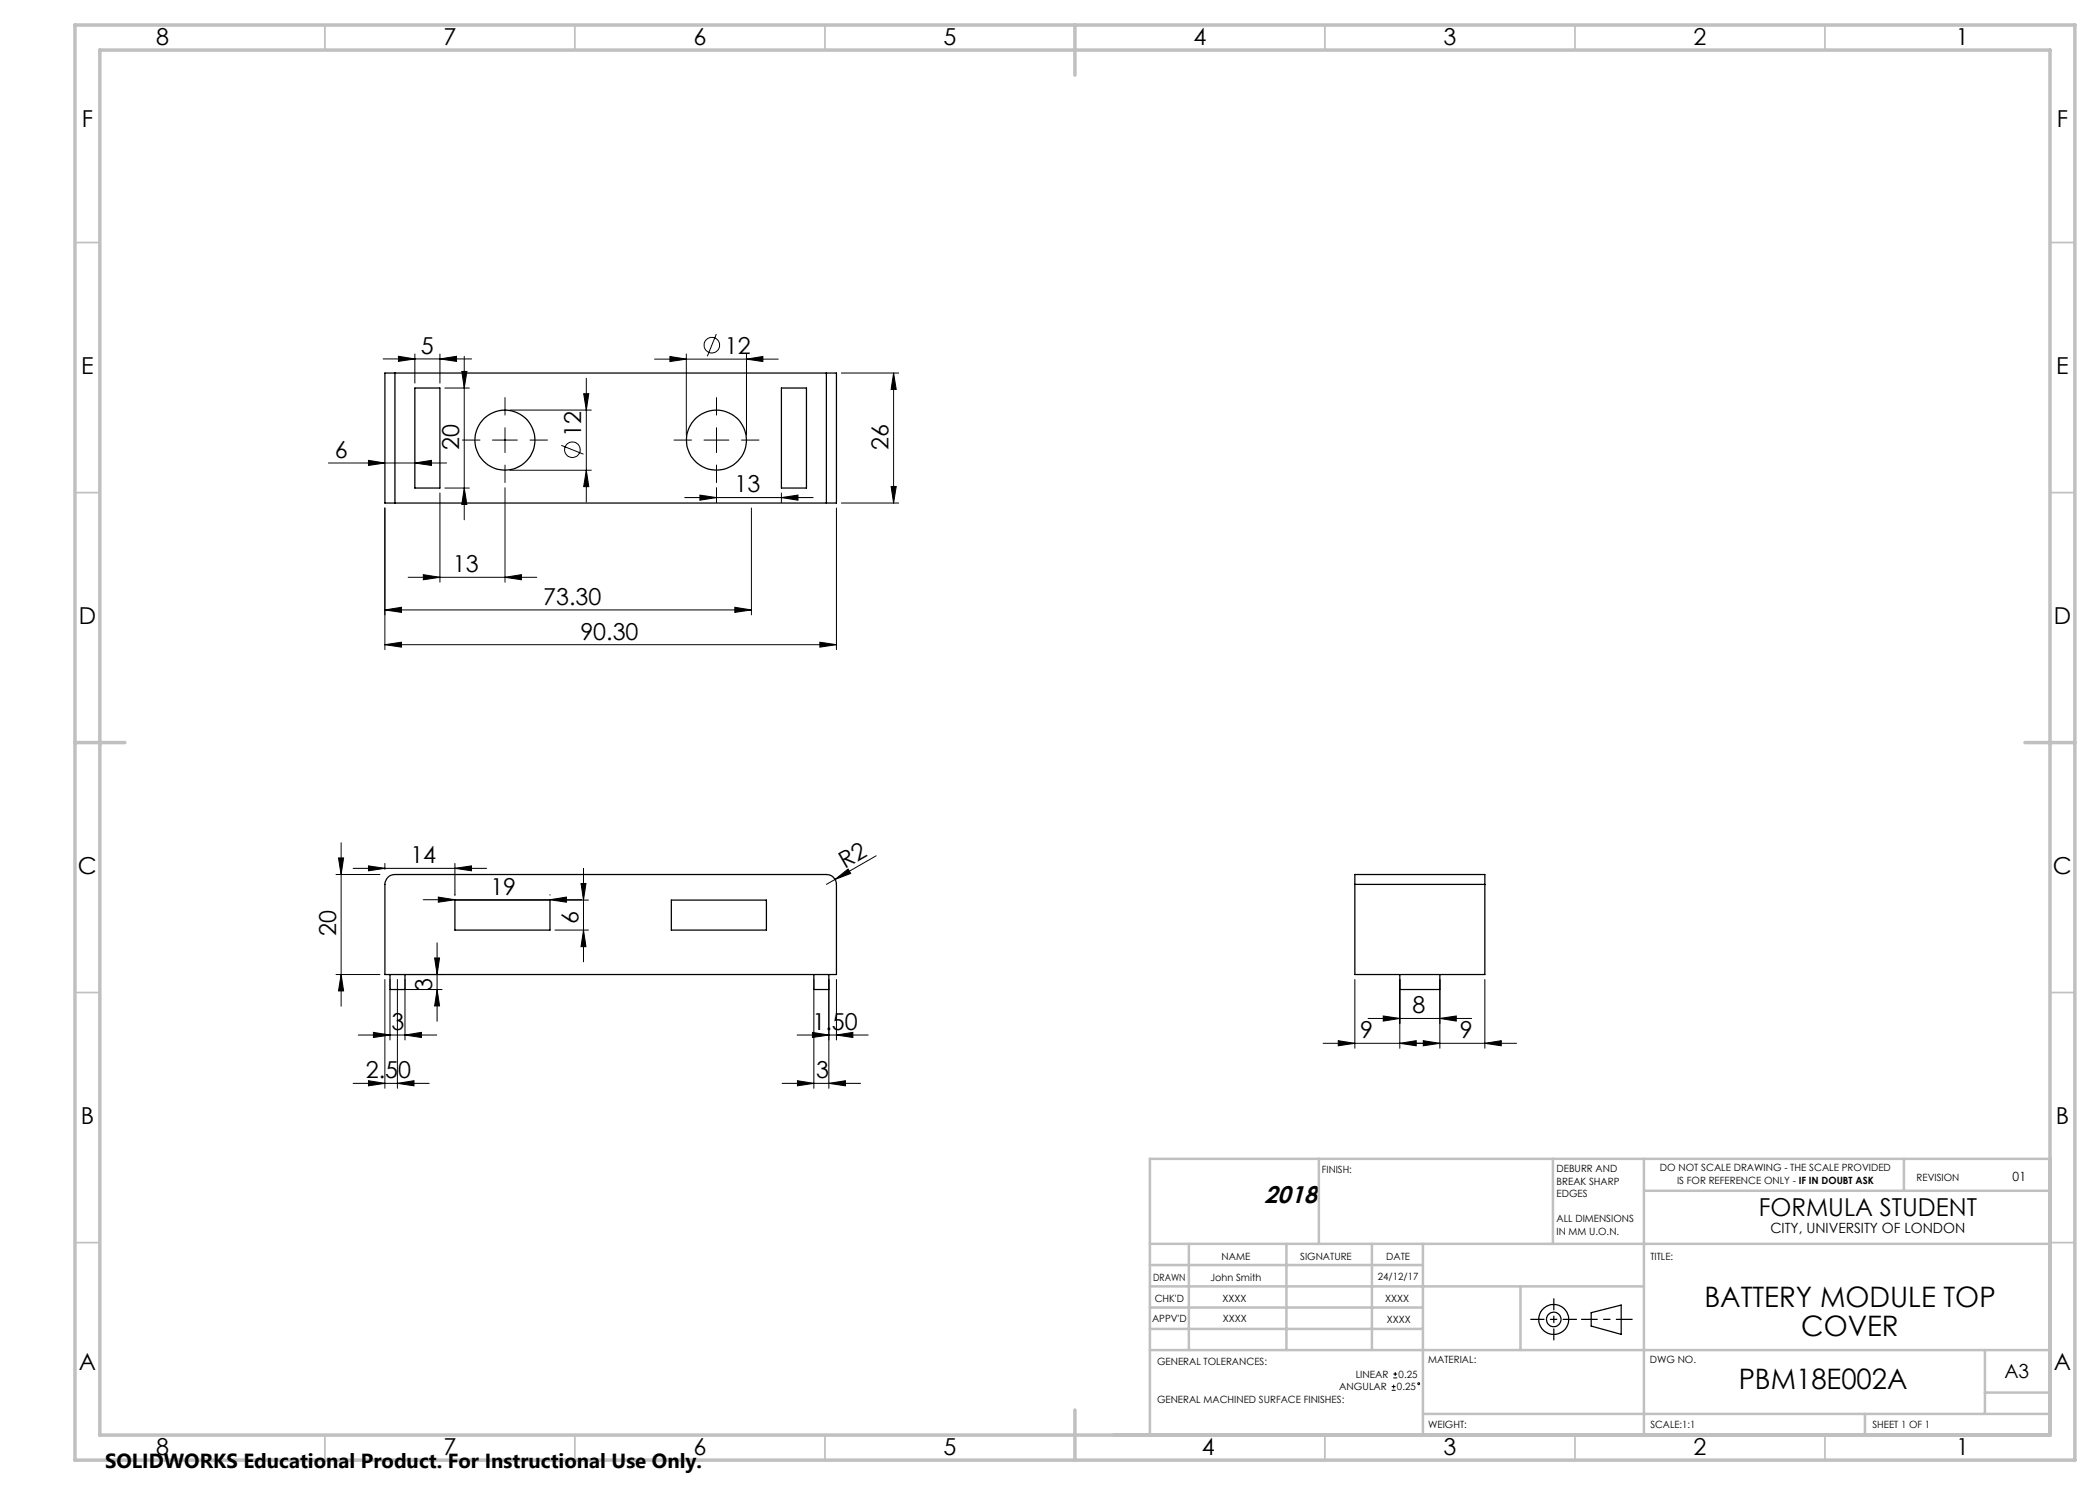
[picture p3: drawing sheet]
<svg xmlns="http://www.w3.org/2000/svg" width="420mm" height="297mm" viewBox="0 0 420 297" stroke-linecap="round" stroke-linejoin="round" font-family="sans-serif">
<g fill="none" stroke="#000" stroke-width=".2">
<path d="M76.6 71.8h17.7M79.7 71.3l3.3 .5-3.3 .5zM83 70.8v5.8M88 71.8l3.3-.5v1zM88 70.8v5.8M89 77.6h4.9M92.4 74.3h1l-.5 3.3zM92.9 71.3v32.7M116.7 78.7h1.1l-.5 3.3zM117.3 75.7v24.7M130.9 71.8h24.7M134 71.3l3.3 .5-3.3 .5z"/>
<path d="M137.3 70.8v16.2M143.3 66.8l-1.8 4.5M149.3 71.8l3.3-.5v1zM149.3 70.8v16.2M168.3 74.6h11.4M178.7 74.6v26M178.7 74.6l.5 3.3h-1zM65.7 92.6h23.6M73.7 92.1l3.3 .5-3.3 .5zM83 92.6l3.3-.5v1zM88 98.6v17.8M89 97.6h4.9"/>
<path d="M92.9 97.6l.5 3.3h-1zM98.5 88h5M101 97.5v18.9M101 85.5v5M102 82h16.3M102 94h16.3M112.3 89.1l4.4 1.7M117.3 94l.5 3.3h-1.1zM136.9 99.5h25.7M140 99l3.3 .5-3.3 .5zM140.8 88h5M143.3 85.5v5"/>
<path d="M143.3 97.5v3M156.3 99.5l3.3-.5v1zM156.3 98.6v1.9M178.2 97.3h1l-.5 3.3zM77 101.6v28.3M81.6 115.5h25.8M84.7 114.9l3.3 .6-3.3 .5zM101 115.5l3.3-.6v1.1zM150.3 101.6v21.4M167.3 101.6v28.3M168.3 100.6h11.4M77 128.9l3.3-.5v1z"/>
<path d="M77 122l3.3-.5v1zM77 128.9h90.3M77 122h73.3M147 121.5l3.3 .5-3.3 .5zM164 128.4l3.3 .5-3.3 .5zM67.2 174.9h8.8M67.7 171.6h1l-.5 3.3zM68.2 168.6v32.7M70.6 173.7h26.7M73.7 173.2l3.3 .5-3.3 .5zM77 172.7v1.2M84.6 179.9h31.7"/>
<path d="M87.7 179.4l3.3 .5-3.3 .5zM91 173.7l3.3-.5v1zM91 172.7v6.3M110 179.9l3.3-.5v1zM110 178.9v.1M116.2 176.7h1l-.5 3.3zM116.7 173.7v18.7M167 175.9l2.6-2.1 .5 .9zM167 175.9l-1.7 1M175.2 171.2l-8.2 4.7M67.2 194.9h8.8M68.2 194.9l.5 3.3h-1z"/>
<path d="M77 195.9v21.8M78 195.9v12.1M79 194.9h9.4M79 197.9h9.4M79.5 195.9v21.8M81 195.9v12.1M86.9 191.6h1l-.5 3.3zM87.4 197.9l.5 3.3h-1zM87.4 188.6v15.7M111 180h6.7M111 186h6.7M116.7 186l.5 3.3h-1z"/>
<path d="M162.8 195.9v21.8M165.8 195.9v21.8M167.3 195.9v12.1M271 195.9v13.8M280 195.9v13.8M288 195.9v13.8M297 195.9v13.8M70.6 216.7h15.2M71.6 207h15.7M73.7 216.1l3.3 .6-3.3 .5zM74.7 206.5l3.3 .5-3.3 .5zM79.5 216.7l3.3-.6v1.1z"/>
<path d="M81 207l3.3-.5v1zM156.4 216.7h15.7M159.4 207h14.2M159.5 216.1l3.3 .6-3.3 .5zM162.5 206.5l3.3 .5-3.3 .5zM165.8 216.7l3.3-.6v1.1zM167.3 207l3.3-.5v1zM264.6 208.7h38.7M267.7 208.1l3.3 .6-3.3 .5zM273.6 203.7h20.7M276.6 203.2l3.4 .5-3.4 .5zM280 208.7l3.2-.6v1.1z"/>
<path d="M284.7 208.1l3.3 .6-3.3 .5zM288 203.7l3.3-.5v1zM297 208.7l3.2-.6v1.1zM278.3 278.1h.8M278.3 277.3h.8M278.7 275.6h.7M278.7 274.8h.7M278.7 276.9v.8M279 274.4v.8"/>
<circle cx="142.4" cy="69" r="1.55"/>
<circle cx="114.5" cy="90" r="1.55"/>
<circle cx="283.8" cy="276.7" r=".19"/>
</g>
<g fill="none" stroke="#000" stroke-width=".25">
<path d="M79 74.6h-2v26h2M79 74.6v26M79 74.6h86.3M83 77.6h5v20h-5zM156.3 77.6h5v20h-5zM165.3 74.6h2v26h-2M165.3 74.6v26M79 100.6h86.3M77.6 175.5a1.91 1.91 0 0 1 1.4-.6h86.3a1.99 1.99 0 0 1 2 2v18h-90.3v-18l.2-.8zM271 176.9v-2h26v2M271 176.9v18h26v-18M271 176.9h26"/>
<path d="M78 194.9v3h3v-3M91 180h19v6h-19zM134.3 180h19v6h-19zM162.8 194.9v3h3v-3M280 194.9v3h8v-3M318.2 262.5l6-1.5v5.9l-6-1.7z"/>
<circle cx="101" cy="88" r="6"/>
<circle cx="143.3" cy="88" r="6"/>
<circle cx="310.8" cy="263.9" r="3"/>
<circle cx="310.8" cy="263.9" r="1.45"/>
</g>
<path d="M96 88h-3.5M101 83v-3.5M101 93v3.5M106 88h3.5M138.3 88h-3.5M143.3 83v-3.5M143.3 93v3.5M148.3 88h3.5" fill="none" stroke="#000" stroke-width=".2" stroke-dasharray="15.2 1.3 1.3 1.3"/>
<path d="M306.2 263.9h9.1" fill="none" stroke="#000" stroke-width=".25" stroke-dasharray="15.2 1.3 1.3 1.3" stroke-dashoffset="12.6"/>
<path d="M316.3 263.9h10.1" fill="none" stroke="#000" stroke-width=".25" stroke-dasharray="15.2 1.3 1.3 1.3" stroke-dashoffset="12.1"/>
<path d="M310.8 268v-8.2" fill="none" stroke="#000" stroke-width=".25" stroke-dasharray="15.2 1.3 1.3 1.3" stroke-dashoffset="13"/>
<g fill="none" stroke="#c0c0c0" stroke-width=".35">
<path d="M65 5v5M115 5v5M165 5v5M265 5v5M315 5v5M365 5v5M15 48.5h5M410 48.5h5M15 98.5h5M410 98.5h5M15 198.5h5M410 198.5h5"/>
<path d="M15 248.5h5M410 248.5h5M65 287v5M115 287v5M165 287v5M265 287v5M315 287v5M365 287v5"/>
</g>
<g fill="none" stroke="#c0c0c0" stroke-width=".5">
<path d="M263.8 231.8v17M310.6 231.8v17M328.8 231.8v55.2M328.8 238.2h81.2M380.8 231.8v6.4M410 231.8h-180v55.2M230 248.8h180M230 257.3h98.8M230 253h54.6M237.8 248.8v21.2M257.3 248.8v21.2M274.4 248.8v21.2"/>
<path d="M284.6 248.8v38.2M304.1 257.3v12.7M230 265.8h54.6M230 261.5h54.6M230 270h180M397 270v12.8M397 278.5h13M284.6 282.8h125.4M373 282.8v4.2"/>
</g>
<path d="M15 5h400v287h-400zM20 10h390v277h-390zM215 5v10M15 148.5h10M405 148.5h10M215 282v10" fill="none" stroke="#c0c0c0" stroke-width=".7"/>
<g fill="#000">
<path d="M167 175.9l2.6-2.1 .5 .9z"/>
<path d="M140 99l3.3 .5-3.3 .5zM156.3 99.5l3.3-.5v1z"/>
<path d="M178.2 97.3h1l-.5 3.3zM178.7 74.6l.5 3.3h-1z"/>
<path d="M67.7 171.6h1l-.5 3.3zM68.2 194.9l.5 3.3h-1zM116.2 176.7h1l-.5 3.3zM116.7 186l.5 3.3h-1zM86.9 191.6h1l-.5 3.3zM87.4 197.9l.5 3.3h-1zM92.4 74.3h1l-.5 3.3zM92.9 97.6l.5 3.3h-1zM116.7 78.7h1.1l-.5 3.3zM117.3 94l.5 3.3h-1.1z"/>
<path d="M91 173.7l3.3-.5v1zM73.7 173.2l3.3 .5-3.3 .5zM79.5 216.7l3.3-.6v1.1zM73.7 216.1l3.3 .6-3.3 .5zM165.8 216.7l3.3-.6v1.1zM159.5 216.1l3.3 .6-3.3 .5zM164 128.4l3.3 .5-3.3 .5zM77 128.9l3.3-.5v1zM88 71.8l3.3-.5v1zM79.7 71.3l3.3 .5-3.3 .5zM149.3 71.8l3.3-.5v1zM134 71.3l3.3 .5-3.3 .5zM101 115.5l3.3-.6v1.1zM84.7 114.9l3.3 .6-3.3 .5zM280 208.7l3.2-.6v1.1zM267.7 208.1l3.3 .6-3.3 .5zM288 203.7l3.3-.5v1zM276.6 203.2l3.4 .5-3.4 .5z"/>
<path d="M87.7 179.4l3.3 .5-3.3 .5zM110 179.9l3.3-.5v1zM74.7 206.5l3.3 .5-3.3 .5zM81 207l3.3-.5v1zM162.5 206.5l3.3 .5-3.3 .5zM167.3 207l3.3-.5v1zM73.7 92.1l3.3 .5-3.3 .5zM83 92.6l3.3-.5v1zM77 122l3.3-.5v1zM147 121.5l3.3 .5-3.3 .5zM284.7 208.1l3.3 .6-3.3 .5zM297 208.7l3.2-.6v1.1z"/>
</g>
<g font-size="5.6">
<text x="340.9" y="261.5">BATTERY MODULE TOP</text>
<text x="360.2" y="267.1">COVER</text>
<text x="347.7" y="277.9">PBM18E002A</text>
</g>
<text font-size="4.9" x="351.7" y="243.3">FORMULA STUDENT</text>
<text font-size="4.8" x="252.9" y="240.7">2018</text>
<g font-size="4.7">
<text x="31.2" y="9">8</text>
<text x="88.7" y="9">7</text>
<text x="138.7" y="9">6</text>
<text x="188.7" y="9">5</text>
<text x="238.7" y="9">4</text>
<text x="288.7" y="9">3</text>
<text x="338.7" y="9">2</text>
<text x="391.2" y="9">1</text>
<text x="16.4" y="25.5">F</text>
<text x="411.4" y="25.5">F</text>
<text x="84.2" y="70.8">5</text>
<text x="145" y="70.7">12</text>
<text x="16.2" y="74.7">E</text>
<text x="411.2" y="74.7">E</text>
<text x="116.2" y="87.4" transform="rotate(-90 116.2 87.4)">12</text>
<text x="67" y="91.6">6</text>
<text x="91.9" y="90" transform="rotate(-90 91.9 90)">20</text>
<text x="177.7" y="90" transform="rotate(-90 177.7 90)">26</text>
<text x="146.9" y="98.5">13</text>
<text x="90.6" y="114.4">13</text>
<text x="15.8" y="124.7">D</text>
<text x="108.7" y="121">73.30</text>
<text x="410.8" y="124.7">D</text>
<text x="116.1" y="127.9">90.30</text>
<text x="82.1" y="172.6">14</text>
<text x="169" y="173.8" transform="rotate(-30 169 173.8)">R2</text>
<text x="15.6" y="174.7">C</text>
<text x="98.1" y="178.9">19</text>
<text x="410.6" y="174.7">C</text>
<text x="115.7" y="184.9" transform="rotate(-90 115.7 184.9)">6</text>
<text x="67.2" y="187.2" transform="rotate(-90 67.2 187.2)">20</text>
<text x="86.4" y="198.3" transform="rotate(-90 86.4 198.3)">3</text>
<text x="282.5" y="202.7">8</text>
<text x="78.3" y="206">3</text>
<text x="162.5" y="206">1.50</text>
<text x="272" y="207.6">9</text>
<text x="292" y="207.6">9</text>
<text x="73.2" y="215.6">2.50</text>
<text x="163.3" y="215.6">3</text>
<text x="16.2" y="224.7">B</text>
<text x="411.2" y="224.7">B</text>
<text x="15.8" y="274">A</text>
<text x="410.8" y="274">A</text>
<text x="31.2" y="291">8</text>
<text x="88.7" y="291">7</text>
<text x="138.7" y="291">6</text>
<text x="188.7" y="291">5</text>
<text x="240.4" y="291">4</text>
<text x="288.7" y="291">3</text>
<text x="338.7" y="291">2</text>
<text x="391.2" y="291">1</text>
</g>
<text font-size="4.1" x="21" y="293.7">SOLIDWORKS Educational Product. For Instructional Use Only.</text>
<text font-size="3.9" x="400.9" y="275.5">A3</text>
<text font-size="2.8" x="354.1" y="246.6">CITY, UNIVERSITY OF LONDON</text>
<text font-size="2.5" x="402.5" y="236.1">01</text>
<g font-size="2">
<text x="264.4" y="234.6">FINISH:</text>
<text x="311.3" y="234.5">DEBURR AND</text>
<text x="311.3" y="237">BREAK SHARP</text>
<text x="311.3" y="239.5">EDGES</text>
<text x="332" y="234.3">DO NOT SCALE DRAWING - THE SCALE PROVIDED</text>
<text x="335.4" y="236.8">IS FOR REFERENCE ONLY - IF IN DOUBT ASK</text>
<text x="383.3" y="236.2">REVISION</text>
<text x="311.3" y="244.5">ALL DIMENSIONS</text>
<text x="244.3" y="252">NAME</text>
<text x="260" y="251.9">SIGNATURE</text>
<text x="277.2" y="251.9">DATE</text>
<text x="311.3" y="247">IN MM U.O.N.</text>
<text x="330.1" y="251.9">TITLE:</text>
<text x="230.6" y="256.1">DRAWN</text>
<text x="242.1" y="256.1">John Smith</text>
<text x="275.6" y="255.9">24/12/17</text>
<text x="230.9" y="260.3">CHK'D</text>
<text x="244.5" y="260.3">XXXX</text>
<text x="277" y="260.3">XXXX</text>
<text x="230.4" y="264.4">APPV'D</text>
<text x="244.6" y="264.4">XXXX</text>
<text x="277.3" y="264.6">XXXX</text>
<text x="231.4" y="273">GENERAL TOLERANCES:</text>
<text x="271.1" y="275.5">LINEAR</text>
<text x="279.7" y="275.5">0.25</text>
<text x="285.6" y="272.5">MATERIAL:</text>
<text x="330" y="272.5">DWG NO.</text>
<text x="231.4" y="280.5">GENERAL MACHINED SURFACE FINISHES:</text>
<text x="267.8" y="278">ANGULAR</text>
<text x="279.4" y="278">0.25</text>
<text x="285.6" y="285.5">WEIGHT:</text>
<text x="330.1" y="285.6">SCALE:1:1</text>
<text x="374.5" y="285.6">SHEET 1 OF 1</text>
</g>
</svg>
